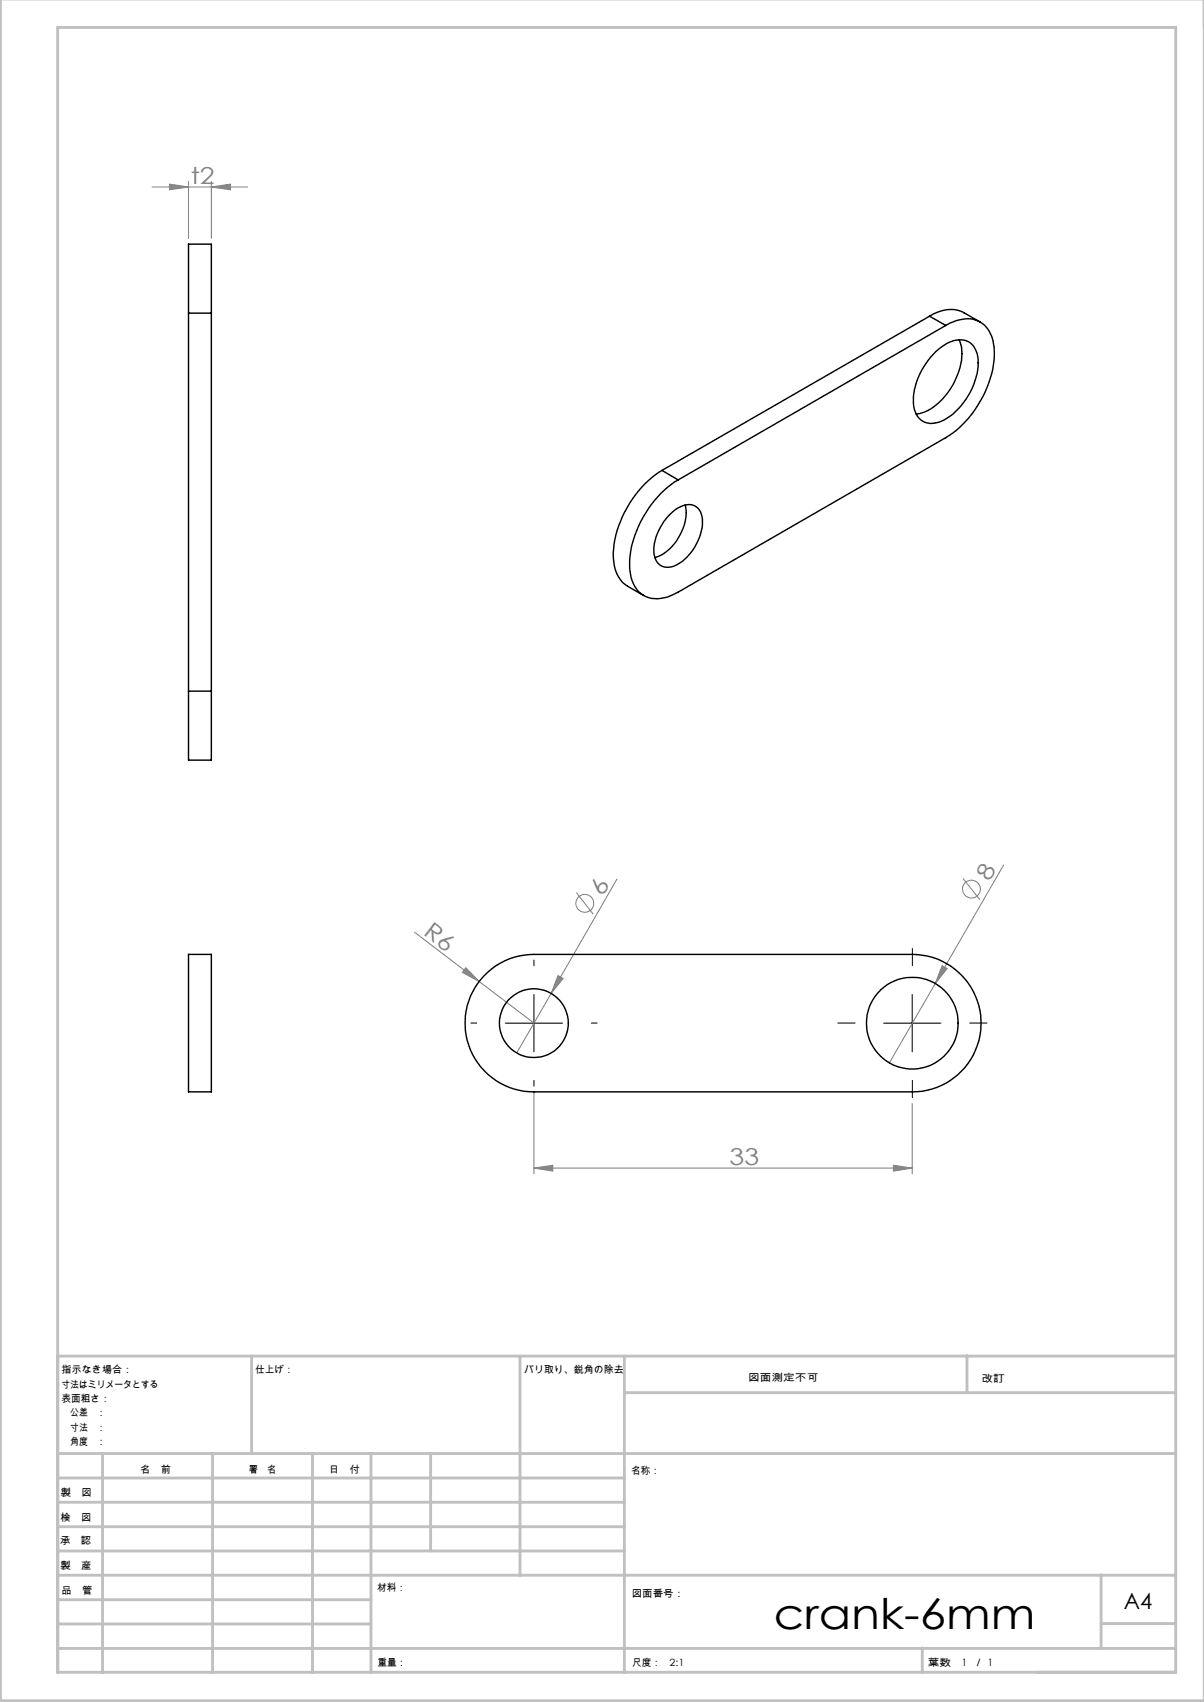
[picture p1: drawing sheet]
<svg xmlns="http://www.w3.org/2000/svg" width="210mm" height="297mm" viewBox="0 0 210 297" stroke-linecap="round" stroke-linejoin="round" font-family="sans-serif">
<g fill="none" stroke="#808080" stroke-width=".18">
<path d="M26.5 32.6h16.7M29.6 32.1l3.3 .5-3.3 .5zM32.9 31.6v10M36.9 32.6l3.3-.5v1zM36.9 31.6v10M100.5 155.7l3 3.8M107.6 153.4l-11.5 20M168 153.3l2.9 3.7M175 151l-11.9 20.6M72.3 162.7l11.3 8.6M81.2 168.9l2.4 2.4-3-1.6zM83.6 171.3l9.5 7.2"/>
<path d="M96.1 173.4l-6 10.3M97.3 170.2l.9 .5-2.1 2.7zM163.1 171.6l-8 13.9M164.3 168.5l.9 .5-2.1 2.6zM93.1 190.5v14.4M159.1 192.5v12.4M93.1 203.8l3.3-.5v1.1zM93.1 203.8h66M155.8 203.3l3.3 .5-3.3 .6z"/>
<circle cx="102" cy="157.6" r="1.55"/>
<circle cx="169.4" cy="155.2" r="1.56"/>
</g>
<path d="M83.1 178.5h-1M93.1 168.5v-1M103.1 178.5h1M149.1 178.5h-3M159.1 168.5v-3M169.1 178.5h3M93.1 188.5v1M159.1 188.5v3" fill="none" stroke="#000" stroke-width=".18" stroke-dasharray="30.5 1.3 1.3 1.3"/>
<path d="M88.1 178.5h10M93.1 173.5v10M154.1 178.5h10M159.1 173.5v10" fill="none" stroke="#000" stroke-width=".18"/>
<g fill="none" stroke="#c0c0c0" stroke-width=".5">
<path d="M.1 -.1v296.9h209.9v-296.9M10.1 236.6h195M43.9 236.6v17M90.7 236.6v38.3M108.9 236.6v55.3M168.7 236.6v6.3M10.1 253.6h195M10.1 257.9h98.8M17.9 253.6v38.3M37.1 253.6v38.3M54.5 253.6v38.3M64.7 253.6v38.3"/>
<path d="M75.1 253.6v17M108.9 243h96.2M10.1 270.6h98.8M10.1 266.4h98.8M10.1 262.1h98.8M10.1 279.1h54.6M10.1 274.9h195M192.1 274.8v12.7M10.1 291.8h195v-287h-195v287.1M10.1 287.7h195M10.1 283.4h54.6M160.9 287.5v4.3"/>
<path d="M192.1 283.3h13"/>
</g>
<g fill="#808080">
<path d="M81.2 168.9l2.4 2.4-3-1.6z"/>
<path d="M164.3 168.5l.9 .5-2.1 2.6z"/>
<path d="M97.3 170.2l.9 .5-2.1 2.7z"/>
<path d="M36.9 32.6l3.3-.5v1zM29.6 32.1l3.3 .5-3.3 .5z"/>
<path d="M93.1 203.8l3.3-.5v1.1zM155.8 203.3l3.3 .5-3.3 .6z"/>
</g>
<g fill="none" stroke="#000" stroke-width=".25">
<path d="M32.9 54.6v-12h4v12M32.9 54.6h4M32.9 54.6v66M36.9 54.6v66M162.1 55.2a5.9 5.9 0 0 1 6-.6l2.9 1.6M162.1 55.2l2.9 1.6M162.1 55.2l-46.6 26.9M165 56.8a6.3 6.3 0 0 1 5.6-.8 5.3 5.3 0 0 1 2.8 4.6 17.9 17.9 0 0 1-4.8 12.8l-1.8 1.7-1.8 1.3-46.7 26.9a6.3 6.3 0 0 1-5.7 .8 5.3 5.3 0 0 1-2.7-4.6 17.9 17.9 0 0 1 4.8-12.8l1.8-1.7 1.8-1.3M165 56.8l-46.7 26.9M167.3 59.3a7.7 7.7 0 0 1-.3 6.2 11.1 11.1 0 0 1-6.1 6.5l-1.1 .2M163.2 61.4a5.8 5.8 0 0 1 5.3-2 3.8 3.8 0 0 1 2.1 3.9 12.4 12.4 0 0 1-5.9 10 3.9 3.9 0 0 1-4 0 4.5 4.5 0 0 1-1.4-4.1 13 13 0 0 1 3.9-7.8zM115.5 82.1a18.8 18.8 0 0 0-8.5 15.1 5.9 5.9 0 0 0 2.5 5.1l2.8 1.6"/>
<path d="M115.5 82.1l2.8 1.6M117 89.6a3.9 3.9 0 0 1 4.1-1.3 3.1 3.1 0 0 1 1.4 3.3 9.1 9.1 0 0 1-5.1 7.2 2.37 2.37 0 0 1-3.3-1.9 8.9 8.9 0 0 1 2.9-7.3zM119.5 88.1a8.7 8.7 0 0 1-3.2 8.1l-.8 .6-1.3 .5M32.9 120.6v12h4v-12M32.9 120.6h4M32.9 166.5h4v24h-4zM84.5 170.2a11.9 11.9 0 0 1 8.6-3.7h66a12 12 0 0 1 12 12 12 12 0 0 1-12 12h-66a12 12 0 0 1-11-7.3 12 12 0 0 1 2.4-13z"/>
<circle cx="93.1" cy="178.5" r="6"/>
<circle cx="159.1" cy="178.5" r="8"/>
</g>
<text font-size="7.4" x="135" y="284.3">crank-6mm</text>
<g font-size="4.1" fill="#808080">
<text x="33.3" y="32">t2</text>
<text x="172.6" y="154" transform="rotate(-60 172.6 154)">8</text>
<text x="105.2" y="156.5" transform="rotate(-60 105.2 156.5)">6</text>
<text x="73.7" y="163" transform="rotate(37 73.7 163)">R6</text>
<text x="127.3" y="203.3">33</text>
</g>
<text font-size="3.9" x="196" y="280.7">A4</text>
<g font-size="1.7">
<text x="10.7" y="239.6">指示なき場合：</text>
<text x="44.5" y="239.6">仕上げ：</text>
<text x="91.4" y="239.6">バリ取り、鋭角の除去</text>
<text x="10.7" y="242.1">寸法はミリメータとする</text>
<text x="10.7" y="244.6">表面粗さ：</text>
<text x="130.5" y="240.9">図面測定不可</text>
<text x="171.2" y="241.1">改訂</text>
<text x="10.7" y="247.1">公差　：</text>
<text x="10.7" y="249.6">寸法　：</text>
<text x="10.7" y="252.1">角度　：</text>
<text x="24.4" y="257.1">名　前</text>
<text x="40.1" y="257">署　名</text>
<text x="57.3" y="257">日　付</text>
<text x="110.1" y="257.3">名称：</text>
<text x="10.6" y="261.1">製　図</text>
<text x="10.5" y="269.5">承　認</text>
<text x="10.5" y="265.4">検　図</text>
<text x="10.6" y="273.8">製　産</text>
<text x="10.7" y="278.2">品　管</text>
<text x="65.8" y="277.6">材料：</text>
<text x="110.2" y="278.7">図面番号：</text>
<text x="65.8" y="290.7">重量：</text>
<text x="110.2" y="290.7">尺度：</text>
<text x="116.8" y="290.7">2:1</text>
<text x="161.9" y="290.7">葉数</text>
<text x="167.7" y="290.7">1 ／ 1</text>
</g>
</svg>
